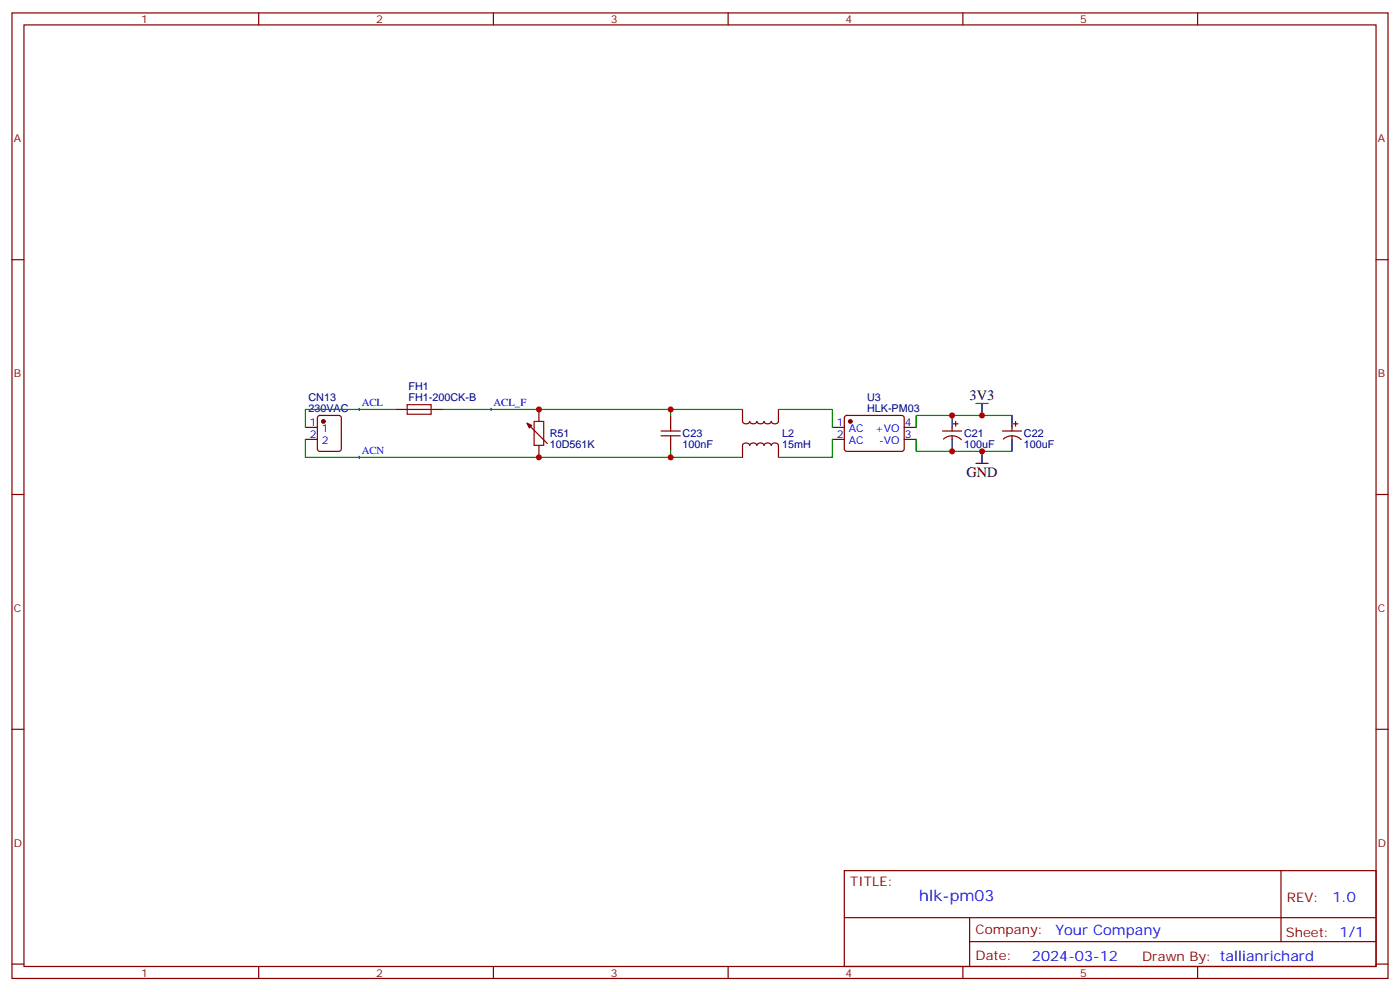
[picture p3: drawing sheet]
<svg xmlns="http://www.w3.org/2000/svg" width="412mm" height="292mm" viewBox="0 0 412 292" stroke-linecap="round" stroke-linejoin="round" font-family="sans-serif">
<g fill="none" stroke="#870000" stroke-width=".35">
<path d="M3.5 3.8h405.4v284.3h-405.4zM7.1 7.3h398.2v277.3h-398.2zM76.2 3.8v3.5M145.3 3.8v3.5M214.5 3.8v3.5M283.6 3.8v3.5M352.8 3.8v3.5M3.5 76.5h3.6M405.3 76.5h3.6M90 125.9h3.5M90 129.4h3.5M93.7 122.5l.5-.2h5.6l.7 .5v9.4l-.4 .7h-5.9l-.7-.4v-9.5z"/>
<path d="M116.4 120.6h14.1M155.9 125.3l5.3 5.3M158.7 120.6v3.5M158.7 131.2v3.5M194.7 126.9h5.7M194.7 128.3h5.7M197.6 125.9v1M197.6 128.3v1.1M218.7 134.7v-3.5a1.15 1.15 0 0 1 1.1-.7 1.15 1.15 0 0 1 1 .7 1.15 1.15 0 0 1 1.1-.7 1.15 1.15 0 0 1 1.1 .7 1.15 1.15 0 0 1 1-.7 1.15 1.15 0 0 1 1.1 .7 1.15 1.15 0 0 1 1-.7 1.15 1.15 0 0 1 1.1 .7 1.15 1.15 0 0 1 1-.7 1.15 1.15 0 0 1 1.1 .7v3.5M218.7 120.6v3.5a1.15 1.15 0 0 0 1.1 .7 1.15 1.15 0 0 0 1-.7 1.15 1.15 0 0 0 1.1 .7 1.15 1.15 0 0 0 1.1-.7 1.15 1.15 0 0 0 1 .7 1.15 1.15 0 0 0 1.1-.7 1.15 1.15 0 0 0 1 .7 1.15 1.15 0 0 0 1.1-.7 1.15 1.15 0 0 0 1 .7 1.15 1.15 0 0 0 1.1-.7v-3.5M245.2 125.9h3.5M245.2 129.4h3.5"/>
<path d="M248.9 122.5l.5-.2 16.5 .1 .4 .6v9.5l-.7 .4h-16.5l-.4-.7v-9.2zM266.3 125.9h3.6M266.3 129.4h3.6M277.6 126.9h5.7M277.9 129.3a3.8 3.8 0 0 1 5.3 .2M280.5 125.9v1M280.5 128.3v1.1M280.8 124.8h1.4M281.5 124.1v1.4M295.3 126.9h5.6M295.6 129.3a3.8 3.8 0 0 1 5.2 .2M298.1 125.9v1"/>
<path d="M298.1 128.3v1.1M298.4 124.8h1.5M299.2 124.1v1.4M3.5 145.6h3.6M405.3 145.6h3.6M3.5 214.8h3.6M405.3 214.8h3.6M248.7 256.4h156.6v28.2h-156.6zM377.3 256.4v20.9M248.7 270.2h156.5M285.6 277.3h119.6M285.6 270.2v14.2"/>
<path d="M3.5 283.9h3.6M76.2 284.6v3.5M145.3 284.6v3.5M214.5 284.6v3.5M283.6 284.6v3.5M352.8 284.6v3.5M405.3 283.9h3.6"/>
</g>
<g fill="#870000" stroke="#870000" stroke-width=".35">
<path d="M155.2 124.6l1.4 .7-.7 .7z"/>
<circle cx="250.5" cy="124.1" r=".53"/>
<circle cx="95.2" cy="124.1" r=".53"/>
</g>
<path d="M287.5 118.8h3.5M289.3 118.8v3.5M197.6 122.3v3.6M197.6 129.4v3.5M280.5 122.3v3.6M280.5 129.4v3.5M287.5 136.5h3.5M289.3 132.9v3.6M298.1 122.3v3.6M298.1 129.4v3.5" fill="none" stroke="#000" stroke-width=".35"/>
<path d="M105.5 120.6h.7M105.5 134.7h.7M105.8 120.2v.7M105.8 134.3v.7M144.3 120.6h.7M144.6 120.2v.7" fill="none" stroke="#000" stroke-width=".29"/>
<path d="M119.9 119.2h7.1v2.8h-7.1zM157.3 124.1h2.9v7.1h-2.9z" fill="none" stroke="#a10000" stroke-width=".35"/>
<path d="M90 129.4v5.3h128.7M116.4 120.6h-26.4v5.3M130.5 120.6h88.2M197.6 120.6v1.7M197.6 132.9v1.8M229.3 120.6h15.9v5.3M245.2 129.4v5.3h-15.9M269.9 129.4v3.5h28.2M298.1 122.3h-28.2v3.6" fill="none" stroke="#008700" stroke-width=".35"/>
<g fill="#c00">
<circle cx="280.5" cy="132.9" r=".88"/>
<circle cx="289.3" cy="132.9" r=".88"/>
<circle cx="280.5" cy="122.3" r=".88"/>
<circle cx="289.3" cy="122.3" r=".88"/>
<circle cx="158.8" cy="134.7" r=".88"/>
<circle cx="158.8" cy="120.6" r=".88"/>
<circle cx="197.6" cy="120.6" r=".88"/>
<circle cx="197.6" cy="134.7" r=".88"/>
</g>
<text font-size="4.6" fill="#00f" x="270.8" y="265.4">hlk-pm03</text>
<g font-size="4.2">
<text x="285.6" y="117.7">3V3</text>
<text x="284.7" y="140.4">GND</text>
</g>
<g font-size="4.2" fill="#00f">
<text x="392.5" y="265.7">1.0</text>
<text x="310.9" y="275.2">Your Company</text>
<text x="304" y="283">2024-03-12</text>
</g>
<g font-size="3.9" fill="#800">
<text x="250.5" y="261">TITLE:</text>
<text x="379.1" y="265.7">REV:</text>
<text x="287.4" y="275.2">Company:</text>
<text x="378.7" y="275.8">Sheet: 1/1</text>
<text x="287.4" y="282.9">Date:</text>
<text x="336.4" y="282.9">Drawn By: tallianrichard</text>
</g>
<g font-size="3.2" fill="#800">
<text x="41.6" y="6.8">1</text>
<text x="110.8" y="6.8">2</text>
<text x="179.9" y="6.8">3</text>
<text x="249.1" y="6.8">4</text>
<text x="318.2" y="6.8">5</text>
<text x="4.1" y="41.9">A</text>
<text x="405.9" y="41.9">A</text>
<text x="4.1" y="111.1">B</text>
<text x="405.9" y="111.1">B</text>
<text x="4.1" y="180.2">C</text>
<text x="405.9" y="180.2">C</text>
<text x="4.1" y="249.3">D</text>
<text x="405.9" y="249.3">D</text>
<text x="41.6" y="287.6">1</text>
<text x="110.8" y="287.6">2</text>
<text x="179.9" y="287.6">3</text>
<text x="249.1" y="287.6">4</text>
<text x="318.2" y="287.6">5</text>
</g>
<g font-size="3.2" fill="#000080">
<text x="90.9" y="118.1">CN13</text>
<text x="120.4" y="118.1">FH1-200CK-B</text>
<text x="120.4" y="114.8">FH1</text>
<text x="255.4" y="118.1">U3</text>
<text x="90.9" y="121.3">230VAC</text>
<text x="255.4" y="121.3">HLK-PM03</text>
<text x="161.9" y="132">10D561K</text>
<text x="161.9" y="128.7">R51</text>
<text x="201.1" y="132">100nF</text>
<text x="201.1" y="128.8">C23</text>
<text x="230.4" y="128.8">L2</text>
<text x="284" y="132">100uF</text>
<text x="284" y="128.7">C21</text>
<text x="301.6" y="132">100uF</text>
<text x="301.6" y="128.7">C22</text>
<text x="230.4" y="132">15mH</text>
</g>
<g font-size="3.2" fill="#00f">
<text x="106.5" y="119.7">ACL</text>
<text x="145.3" y="119.7">ACL_F</text>
<text x="91.3" y="125.5">1</text>
<text x="246.5" y="125.5">1</text>
<text x="266.5" y="125.5">4</text>
<text x="91.3" y="129">2</text>
<text x="94.8" y="127.3">1</text>
<text x="94.8" y="130.8">2</text>
<text x="246.5" y="129">2</text>
<text x="250" y="130.8">AC</text>
<text x="250" y="127.3">AC</text>
<text x="257.8" y="127.3">+VO</text>
<text x="258.9" y="130.8">-VO</text>
<text x="266.5" y="129">3</text>
<text x="106.5" y="133.8">ACN</text>
</g>
</svg>
